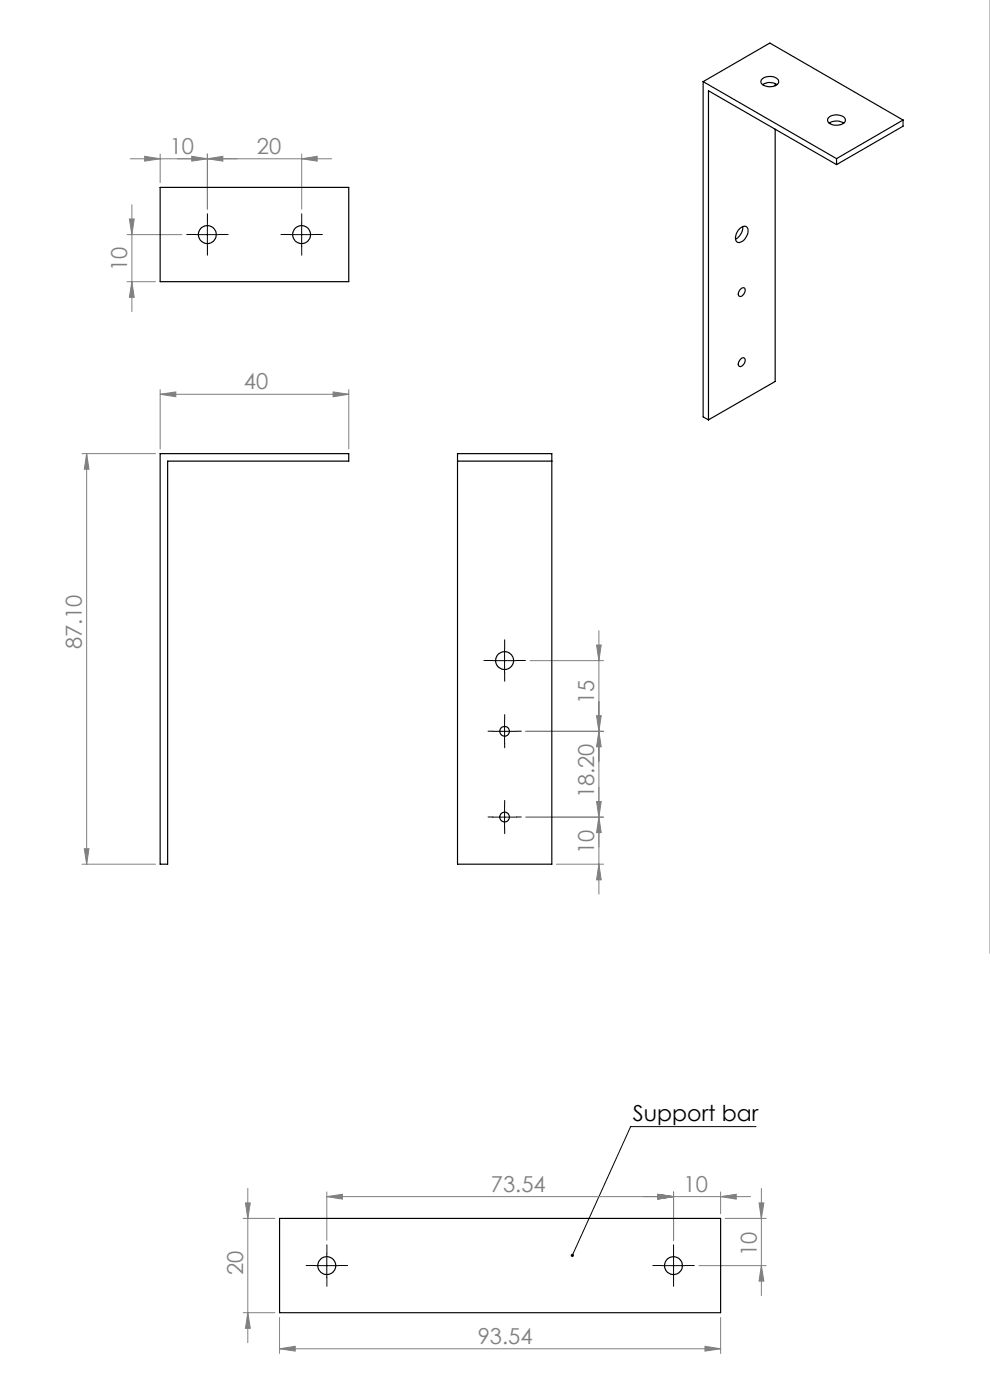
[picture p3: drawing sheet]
<svg xmlns="http://www.w3.org/2000/svg" width="210mm" height="297mm" viewBox="0 0 210 297" stroke-linecap="round" stroke-linejoin="round" font-family="sans-serif">
<g fill="none" stroke="#808080" stroke-width=".21">
<path d="M27.6 33.7h42.7M30.7 33.2l3.3 .5-3.3 .5zM34 32.7v6.1M40.7 33.2l3.3 .5-3.3 .5zM44 33.7l3.3-.5v1zM44 32.7v11.7M64 33.7l3.3-.5v1zM64 32.7v11.7M27 49.8h11.6M27 59.8h6M27.4 46.5h1.1l-.5 3.3zM28 59.8l.5 3.3h-1.1z"/>
<path d="M28 43.4v22.7M17.4 96.2h15.6M18.4 96.2l.5 3.4h-1zM18.4 96.2v87.1M34 83.6l3.3-.5v1.1zM34 82.7v12.5M34 83.6h40M70.7 83.1l3.3 .5-3.3 .6zM74 82.7v12.5M126.5 136.8h1l-.5 3.4zM127 133.8v55.9M111.5 155.1h16.5"/>
<path d="M112.4 140.2h15.6M126.5 151.8h1l-.5 3.3zM127 155.1l.5 3.3h-1zM126.5 170h1l-.5 3.4zM127 173.4l.5 3.2h-1zM128 173.4h-16.5M17.4 183.3h15.6M17.9 180.1h1l-.5 3.2zM118 183.3h10M127 183.3l.5 3.4h-1zM51.6 258.5h6.7M52.1 255.2h1l-.5 3.3z"/>
<path d="M52.6 252.1v32.7M69.3 253.9l3.3-.5v1zM69.3 253.9h89.9M69.3 252.9v10.2M139.6 253.4l3.3 .5-3.3 .5zM142.9 252.9v10.2M152.9 253.9l3.3-.5v1zM152.9 252.9v4.6M153.8 258.5h8.7M161 255.2h1l-.5 3.3zM161.5 252.1v22.7M51.6 278.5h6.7"/>
<path d="M52.6 278.5l.5 3.3h-1zM59.3 279.5v7.6M148.3 268.5h14.2M152.9 279.5v7.6M161.5 268.5l.5 3.3h-1zM59.3 286.1l3.3-.5v1zM59.3 286.1h93.6M149.5 285.6l3.4 .5-3.4 .5z"/>
</g>
<g fill="none" stroke="#000" stroke-width=".21" stroke-dasharray="15.2 1.3 1.3 1.3">
<path d="M41.5 49.7h-1.9M44 47.2v-1.9M44 52.2v1.9M46.5 49.7h1.9M61.5 49.7h-1.9M64 47.2v-1.9M64 52.2v1.9M66.5 49.7h1.9M107.1 137.6v-1.9M104.6 155.1h-1.1M104.6 140.1h-1.9M107.1 152.6v-1"/>
<path d="M107.1 157.6v1M107.1 142.6v1.9M109.6 155.1h1M109.6 140.1h1.9M104.6 173.3h-1.1M107.1 170.8v-1M107.1 175.8v1.1M109.6 173.3h1M66.8 268.5h-1.9M69.3 266v-1.9M69.3 271v1.9M71.8 268.5h1.9"/>
<path d="M140.4 268.5h-1.9M142.9 266v-1.9M142.9 271v1.9M145.4 268.5h1.9"/>
</g>
<g fill="none" stroke="#000" stroke-width=".21">
<path d="M41.5 49.8h5M44 47.3v5M61.5 49.8h5M64 47.3v5M107 137.7v4.9M104.5 155.1h5M104.5 140.2h5M107 152.6v5.1M104.5 173.4h5M107 170.8v5.1M160.4 239h-26.6l-12.4 27.3M66.8 268.5h5"/>
<path d="M69.3 266v5M140.4 268.5h4.9M142.9 266v5"/>
</g>
<path d="M210 -.1v202.3" fill="none" stroke="#c0c0c0" stroke-width=".5"/>
<path d="M121.2 266.1a.35 .35 0 0 1 .6 .2 .35 .35 0 0 1-.6 .3l.2-.3-.2 .3z" fill="#000"/>
<g fill="#808080">
<path d="M70.7 83.1l3.3 .5-3.3 .6zM34 83.6l3.3-.5v1.1zM44 33.7l3.3-.5v1zM30.7 33.2l3.3 .5-3.3 .5zM152.9 253.9l3.3-.5v1zM139.6 253.4l3.3 .5-3.3 .5zM139.6 253.4l3.3 .5-3.3 .5zM69.3 253.9l3.3-.5v1z"/>
<path d="M40.7 33.2l3.3 .5-3.3 .5zM64 33.7l3.3-.5v1zM59.3 286.1l3.3-.5v1zM149.5 285.6l3.4 .5-3.4 .5z"/>
<path d="M127 173.4l.5 3.2h-1zM126.5 151.8h1l-.5 3.3zM127 155.1l.5 3.3h-1zM126.5 136.8h1l-.5 3.4zM161.5 268.5l.5 3.3h-1zM161 255.2h1l-.5 3.3z"/>
<path d="M18.4 96.2l.5 3.4h-1zM17.9 180.1h1l-.5 3.2zM126.5 170h1l-.5 3.4zM127 183.3l.5 3.4h-1zM27.4 46.5h1.1l-.5 3.3zM28 59.8l.5 3.3h-1.1zM52.1 255.2h1l-.5 3.3zM52.6 278.5l.5 3.3h-1z"/>
</g>
<g fill="none" stroke="#000" stroke-width=".25">
<path d="M149.2 17.3v71.1l1.1 .7M149.2 17.3l28.2 16.4M149.2 17.3l14.1-8.2 28.3 16.4M161.7 16.8a2.45 2.45 0 0 1 3.5 .4 1.51 1.51 0 0 1-2 1.2 1.51 1.51 0 0 1-1.8-1.3zM161.7 18a2.78 2.78 0 0 1 3.1 0M164.4 17.7v.5M34 39.8h40v20h-40zM164.4 27.4v53.5l-14.1 8.2M175.6 25.1a2.43 2.43 0 0 1 3.7 .2 1.35 1.35 0 0 1-1.5 1.3 1.9 1.9 0 0 1-2.3-1.1zM175.9 26.1a2.78 2.78 0 0 1 3.1 0M177.4 33.7v1.2M177.4 34.9l-27.1-15.6v69.8"/>
<path d="M191.6 25.5l-14.2 8.2M191.6 25.5v1.3l-14.2 8.1M157 48.4a.96 .96 0 0 1 1.3-.3 .96 .96 0 0 1 .3 1.3 2.3 2.3 0 0 1-2 2 1.34 1.34 0 0 1-.4-1.9zM157.6 48.1a2.92 2.92 0 0 1-1.6 2.6M157 61.5a.6 .6 0 0 1 .9-.4 .6 .6 0 0 1 .1 .9l-.3 .5a.59 .59 0 0 1-.9 .3 .59 .59 0 0 1-.1-.9zM157 76.3a.6 .6 0 0 1 .9-.3 .6 .6 0 0 1 .1 .9 .87 .87 0 0 1-1.3 .7l-.1-.6zM34 96.2h40v1.6h-38.4v85.5h-1.6zM97 96.2h20.1v87.1h-20.1zM97 97.8h20.1M59.3 258.5h93.6v20h-93.6z"/>
<circle cx="44" cy="49.8" r="1.9"/>
<circle cx="64" cy="49.8" r="1.9"/>
<circle cx="107" cy="140.1" r="1.9"/>
<circle cx="107" cy="155.1" r="1.04"/>
<circle cx="107" cy="173.3" r="1.04"/>
<circle cx="69.3" cy="268.5" r="1.9"/>
<circle cx="142.9" cy="268.5" r="1.89"/>
</g>
<g font-size="4.7" fill="#808080">
<text x="36" y="32.6">10</text>
<text x="54.5" y="32.6">20</text>
<text x="27" y="57.5" transform="rotate(-90 27 57.5)">10</text>
<text x="51.8" y="82.6">40</text>
<text x="17.4" y="137.7" transform="rotate(-90 17.4 137.7)">87.10</text>
<text x="126" y="149.3" transform="rotate(-90 126 149.3)">15</text>
<text x="126" y="169.3" transform="rotate(-90 126 169.3)">18.20</text>
<text x="126" y="181.2" transform="rotate(-90 126 181.2)">10</text>
<text x="104.1" y="252.8">73.54</text>
<text x="145" y="252.8">10</text>
<text x="160.5" y="266.4" transform="rotate(-90 160.5 266.4)">10</text>
<text x="51.6" y="270.5" transform="rotate(-90 51.6 270.5)">20</text>
<text x="101.3" y="285.1">93.54</text>
</g>
<text font-size="4.7" x="134.3" y="237.9">Support bar</text>
</svg>
